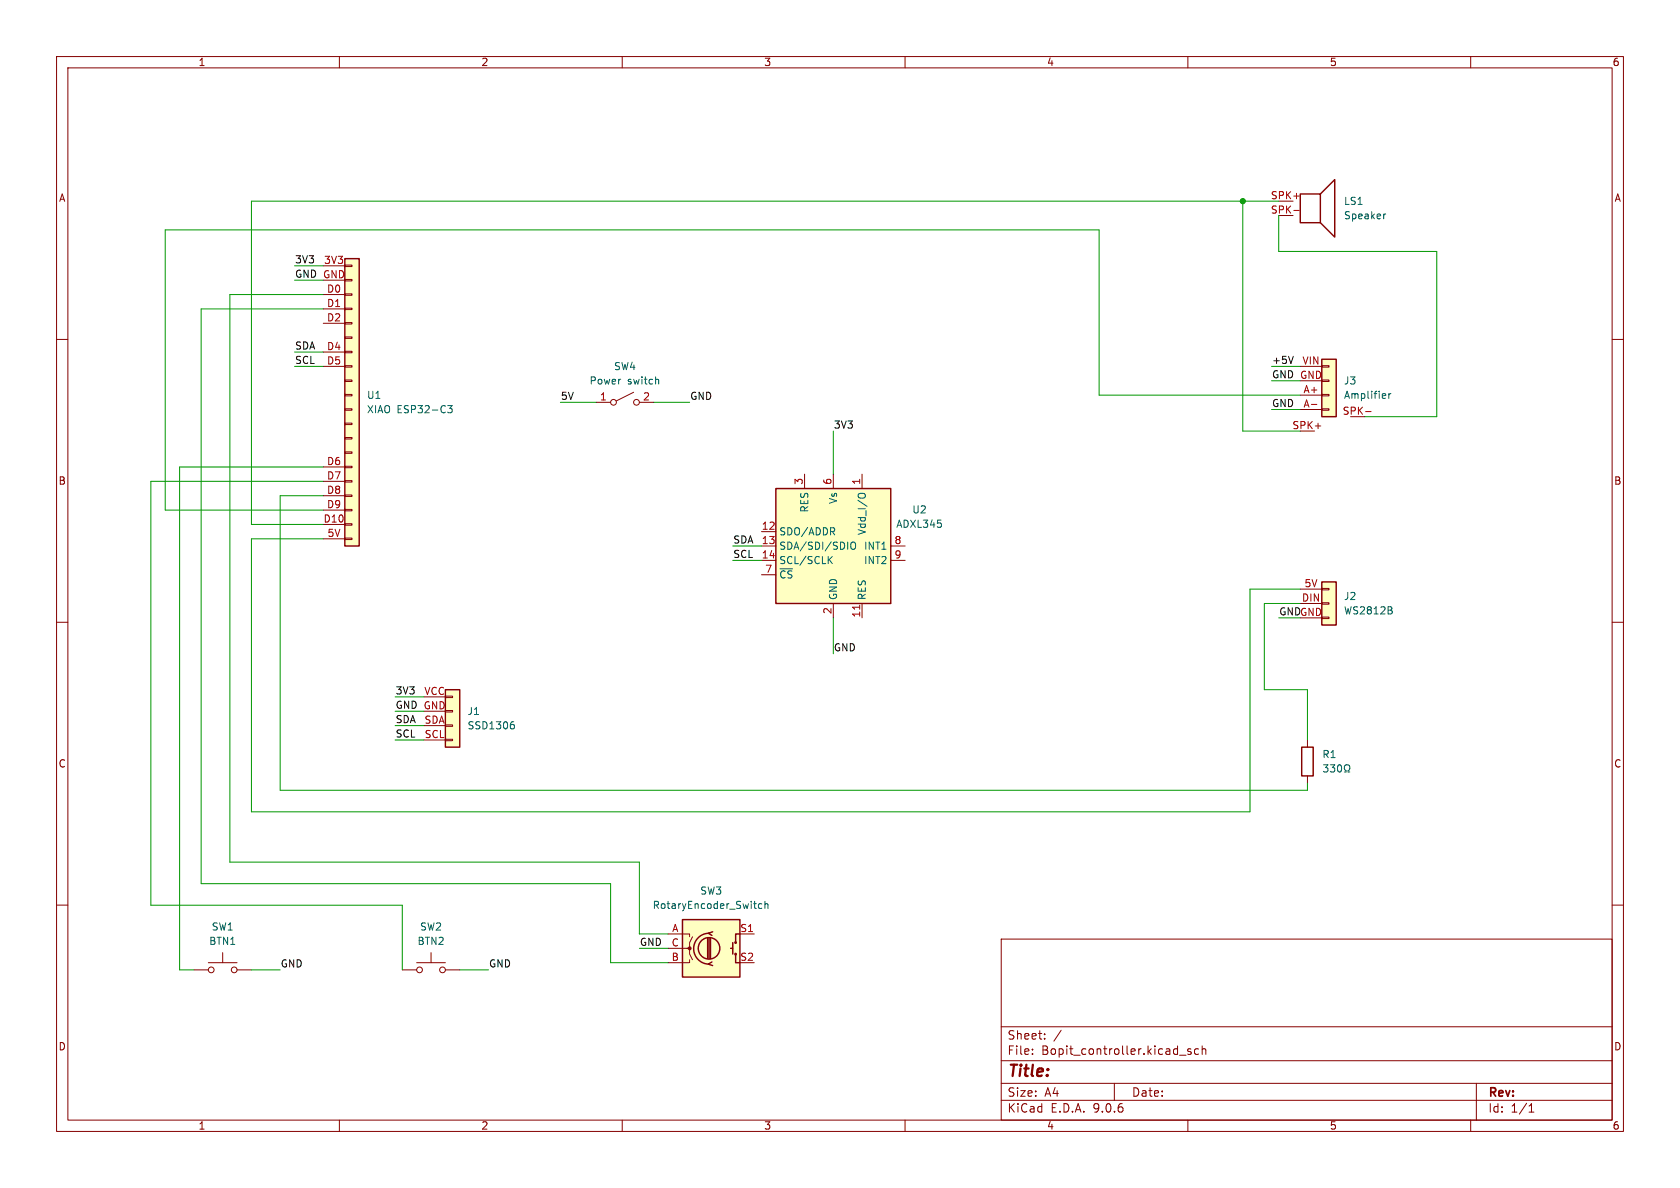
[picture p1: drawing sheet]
<svg xmlns="http://www.w3.org/2000/svg" width="297mm" height="210mm" viewBox="0 0 297 210" stroke-linecap="round" stroke-linejoin="round" font-family="sans-serif">
<g fill="none" stroke="#840000" stroke-width=".18">
<path d="M10 10h277v190h-277zM12 12h273v186h-273zM60 10v2M110 10v2M160 10v2M210 10v2M260 10v2M10 60h2M285 60h2M10 110h2M285 110h2M10 160h2"/>
<path d="M177 166h108v32h-108zM285 160h2M60 198v2M110 198v2M160 198v2M177 194.5h108M177 191.5h108M177 187.5h108M177 181.5h108M182.5 186.3v.1M182.5 185.5v.1M184.7 183.6v.1"/>
<path d="M184.7 182.8v.1M187.6 182.1l-1.3 2M197 191.5v3M208.5 186.5h1.2M210 198v2M210.5 185.5l-.3-.1-.2 .2v.2l.5 .2v.3h-.5M211.9 185.5l-.4-.1-.3 .3v.4l.1 .2h.6M212.5 185.5l.2-.1 .4 .1 .1 .9M212.5 184.9v1.5M260 198v2M261 191.5v6.5M270.3 196.6h.9"/>
<path d="M270.3 195.5l.4-.4v1.5"/>
</g>
<path d="M78.7 121.9h2.6v10.2h-2.6z" fill="#ffffc2"/>
<path d="M78.7 121.9h2.6v10.2h-2.6z" fill="none" stroke="#840000" stroke-width=".25"/>
<path d="M74.9 123.2h3.8M74.9 125.7h3.8M74.9 128.3h3.8M74.9 130.8h3.8M78.7 123.1h1.3v.2h-1.3zM78.7 125.6h1.3v.3h-1.3zM78.7 128.1h1.3v.3h-1.3zM78.7 130.7h1.3v.2h-1.3z" fill="none" stroke="#840000" stroke-width=".18"/>
<path d="M90.5 128.1h.2l.2 .2v.4l-.4 .1M90.6 127.6h.2" fill="none" stroke="#006464" stroke-width=".18"/>
<path d="M137.2 86.4h20.3v20.3h-20.3z" fill="#ffffc2"/>
<path d="M137.2 86.4h20.3v20.3h-20.3z" fill="none" stroke="#840000" stroke-width=".25"/>
<g fill="none" stroke="#840000" stroke-width=".18">
<path d="M105.4 71.1h2.5M112 69.3l-3 1.6M113 71.1h2.6M134.6 94h2.6M134.6 96.5h2.6M134.6 99.1h2.6M142.2 83.8v2.6M147.3 83.8v2.6M152.4 83.8v2.6M157.5 96.5h2.5M157.5 99.1h2.5M134.6 101.6h2.6"/>
<path d="M147.3 106.7v2.5M152.4 106.7v2.5"/>
<circle cx="108.5" cy="71.1" r=".51"/>
<circle cx="112.5" cy="71.1" r=".51"/>
</g>
<path d="M116.3 67l.1 .2v.7M146.6 98.9l.5 .7M147.1 98.4l-.7 .7M147.1 94l.5 .6M147.5 93.4v.4M150.5 96l.2-.2a.43 .43 0 0 1 .6 .5v.4a.42 .42 0 0 1-.5 .4 .42 .42 0 0 1-.4-.4zM151.7 87.8a.43 .43 0 0 1 .4-.6h.5a.43 .43 0 0 1 .4 .6" fill="none" stroke="#006464" stroke-width=".18"/>
<path d="M152 107v.7" fill="none" stroke="#a90000" stroke-width=".18"/>
<path d="M61 45.7h2.5v50.8h-2.5z" fill="#ffffc2"/>
<path d="M61 45.7h2.5v50.8h-2.5z" fill="none" stroke="#840000" stroke-width=".25"/>
<g fill="none" stroke="#840000" stroke-width=".18">
<path d="M57.1 47h3.9M57.1 49.5h3.9M57.1 52.1h3.9M57.1 54.6h3.9M57.1 57.2h3.9M61 46.9h1.2v.2h-1.2zM61 49.4h1.2v.3h-1.2zM61 51.9h1.2v.3h-1.2zM61 54.5h1.2v.2h-1.2zM61 57h1.2v.3h-1.2zM61 59.6h1.2v.2h-1.2zM57.1 62.2h3.9"/>
<path d="M57.1 64.8h3.9M61 62.1h1.2v.3h-1.2zM61 64.6h1.2v.3h-1.2zM61 67.2h1.2v.2h-1.2zM61 69.7h1.2v.3h-1.2zM61 72.3h1.2v.2h-1.2zM61 74.8h1.2v.3h-1.2zM61 77.3h1.2v.3h-1.2zM61 79.9h1.2v.2h-1.2zM57.1 82.6h3.9M57.1 85.1h3.9M57.1 87.6h3.9"/>
<path d="M57.1 90.2h3.9M57.1 92.7h3.9M57.1 95.3h3.9M61 82.4h1.2v.3h-1.2zM61 85h1.2v.2h-1.2zM61 87.5h1.2v.3h-1.2zM61 90h1.2v.3h-1.2zM61 92.6h1.2v.2h-1.2zM61 95.1h1.2v.3h-1.2zM34.3 171.5h2.5M36.8 170.2h5.1M39.4 168.4v1.8"/>
<path d="M41.9 171.5h2.5"/>
<circle cx="37.3" cy="171.5" r=".51"/>
<circle cx="41.4" cy="171.5" r=".51"/>
</g>
<path d="M79.2 71.7h.7l-.4 .5 .4 .1v.5l-.2 .2-.5-.2" fill="none" stroke="#006464" stroke-width=".18"/>
<path d="M120.6 162.6h10.2v10.1h-10.2z" fill="#ffffc2"/>
<g fill="none" stroke="#840000" stroke-width=".25">
<path d="M229.9 34.3h3.5v5.1h-3.5zM233.4 34.3l2.6-2.5v10.1l-2.6-2.5M230.1 132.1h2.1v5.1h-2.1zM120.6 162.6h10.2v10.1h-10.2zM125.1 165.9v3.5M125.3 165a2.73 2.73 0 0 0-2.7 2.7 2.73 2.73 0 0 0 2.7 2.7M125.3 165.9v3.5M125.6 165.9v3.5M125.9 170.1l-.7 .3 .8 .3M126 164.7l-.8 .3 .7 .4M129.2 167.6h.3M129.5 166.6v2.1"/>
<path d="M130 168.7v1.5h.8M130.8 165.1h-.8v1.5"/>
<circle cx="125.3" cy="167.6" r="1.9"/>
<circle cx="130" cy="166.6" r=".13"/>
<circle cx="130" cy="168.7" r=".13"/>
</g>
<g fill="none" stroke="#840000" stroke-width=".18">
<path d="M231.1 130.8v1.3M231.1 137.2v1.2M71.1 171.5h2.6M73.7 170.2h5M76.2 168.4v1.8M78.7 171.5h2.6M118.1 165.1h3.8v.5M118.1 167.6h3.8v1.1l.5 1M121.9 169.7v.5h-3.8M122.4 165.6l-.5 1v1h-.5M130.8 165.1h2.5"/>
<circle cx="74.2" cy="171.5" r=".51"/>
<circle cx="78.2" cy="171.5" r=".51"/>
</g>
<circle cx="121.9" cy="167.6" r=".25" fill="#840000" stroke="#840000" stroke-width=".18"/>
<path d="M245 37.8l-.3 .2M234 135.2h.8l-.5 .5 .4 .1v.5l-.2 .2-.5-.2M235.2 135.2h.8l-.5 .5 .4 .1v.5l-.2 .2-.5-.2M236.6 135.3l.2-.1a.68 .68 0 0 1 .4 .6 .68 .68 0 0 1-.4 .7l-.2-.2-.1-.3zM237.7 136.5h.3v-.3a.54 .54 0 0 1-.3-.7 .54 .54 0 0 1 .7-.2 .58 .58 0 0 1-.1 .9v.3h.3M134.7 159.8h-.4l-.2 .2 .1 .5h.5M135.2 159.9l.2-.1h.3l.1 .8M135.2 159.3v1.3" fill="none" stroke="#006464" stroke-width=".18"/>
<path d="M228.7 37.2h1" fill="none" stroke="#a90000" stroke-width=".18"/>
<path d="M233.7 63.5h2.5v10.2h-2.5z" fill="#ffffc2"/>
<path d="M233.7 63.5h2.5v10.2h-2.5z" fill="none" stroke="#840000" stroke-width=".25"/>
<path d="M229.9 64.8h3.8M229.9 67.3h3.8M229.9 69.9h3.8M229.9 72.4h3.8M233.7 64.6h1.2v.3h-1.2zM233.7 67.2h1.2v.2h-1.2zM233.7 69.7h1.2v.3h-1.2zM233.7 72.3h1.2v.2h-1.2z" fill="none" stroke="#840000" stroke-width=".18"/>
<path d="M231.8 71.5h1M241.4 72.8h1" fill="none" stroke="#a90000" stroke-width=".18"/>
<path d="M245.5 69.6v.8M245.9 69.6l-.4 .2" fill="none" stroke="#006464" stroke-width=".18"/>
<path d="M233.7 102.9h2.5v7.6h-2.5z" fill="#ffffc2"/>
<path d="M233.7 102.9h2.5v7.6h-2.5z" fill="none" stroke="#840000" stroke-width=".25"/>
<path d="M229.9 104.1h3.8M229.9 106.7h3.8M229.9 109.2h3.8M233.7 104h1.2v.3h-1.2zM233.7 106.6h1.2v.2h-1.2zM233.7 109.1h1.2v.2h-1.2z" fill="none" stroke="#840000" stroke-width=".18"/>
<path d="M246 107.9l.1 .2-.1 .4M246 107.4v.3" fill="none" stroke="#006464" stroke-width=".18"/>
<path d="M228.6 63l-.4 1.3" fill="none" stroke="#0f0f0f" stroke-width=".18"/>
<g fill="none" stroke="#009600" stroke-width=".18">
<path d="M219.7 35.6v40.6h10.2M226.1 35.6h-181.7v57.1h12.7M226.1 38.1v6.4h27.9v29.2h-12.7M52.1 49.5h5M52.1 47h5M57.1 52.1h-16.5v100.3h72.4v12.7h5.1M57.1 54.6h-21.5v101.6h72.3v14h10.2M52.1 64.8h5M52.1 62.2h5M99.1 71.1h6.3M115.6 71.1h6.3M147.3 76.2v7.6"/>
<path d="M224.8 64.8h5.1M224.8 67.3h5.1M224.8 72.4h5.1M229.9 69.9h-35.6v-29.3h-165.1v49.6h27.9M57.1 85.1h-30.4v74.9h44.4v11.5M57.1 82.6h-25.4v88.9h2.6M57.1 95.3h-12.7v48.2h176.6v-39.4h8.9M57.1 87.6h-7.6v52.1h181.6v-1.3M129.5 96.5h5.1M129.5 99.1h5.1M147.3 109.2v6.4M226.1 109.2h3.8"/>
<path d="M229.9 106.7h-6.4v15.2h7.6v8.9M69.8 123.2h5.1M69.8 130.8h5.1M69.8 128.3h5.1M69.8 125.7h5.1M44.4 171.5h5.1M81.3 171.5h5.1M113 167.6h5.1"/>
</g>
<circle cx="219.7" cy="35.6" r=".46" fill="#009600" stroke="#009600" stroke-width=".18"/>
<text font-size="2.8" fill="#840000" x="178" y="190.9">Title:</text>
<g font-size="2.1" fill="#840000">
<text x="178" y="184">Sheet:</text>
<text x="178" y="186.7">File:</text>
<text x="184.1" y="186.7">Bopit_controller.kicad_sch</text>
<text x="178" y="196.9">KiCad</text>
<text x="178" y="194.1">Size:</text>
<text x="184.7" y="194.1">A4</text>
<text x="185.7" y="196.9">E.D.A.</text>
<text x="193.3" y="196.9">9.0.6</text>
<text x="200" y="194.1">Date:</text>
<text x="263" y="194.3">Rev:</text>
<text x="263" y="196.9">Id:</text>
<text x="267.1" y="196.9">1/1</text>
</g>
<g font-size="1.8" fill="#840000">
<text x="35" y="11.9">1</text>
<text x="85" y="11.9">2</text>
<text x="135" y="11.9">3</text>
<text x="185" y="11.9">4</text>
<text x="235" y="11.9">5</text>
<text x="285" y="11.9">6</text>
<text x="10.3" y="35.9">A</text>
<text x="285.3" y="35.9">A</text>
<text x="10.3" y="85.9">B</text>
<text x="285.3" y="85.9">B</text>
<text x="10.3" y="135.9">C</text>
<text x="285.3" y="135.9">C</text>
<text x="10.3" y="185.9">D</text>
<text x="285.3" y="185.9">D</text>
<text x="35" y="199.9">1</text>
<text x="85" y="199.9">2</text>
<text x="135" y="199.9">3</text>
<text x="185" y="199.9">4</text>
<text x="235" y="199.9">5</text>
<text x="285" y="199.9">6</text>
</g>
<g font-size="1.8" fill="#a90000">
<text x="224.6" y="35.3">SPK+</text>
<text x="224.6" y="37.8">SPK-</text>
<text x="57.2" y="46.7">3V3</text>
<text x="57.7" y="51.8">D0</text>
<text x="57.7" y="54.4">D1</text>
<text x="57.7" y="56.9">D2</text>
<text x="57.7" y="62">D4</text>
<text x="57.7" y="64.5">D5</text>
<text x="230.2" y="64.5">VIN</text>
<text x="106" y="70.9">1</text>
<text x="113.6" y="70.9">2</text>
<text x="230.3" y="69.6">A+</text>
<text x="228.4" y="75.9">SPK+</text>
<text x="230.3" y="72.1">A-</text>
<text x="237.3" y="73.4">SPK-</text>
<text x="57.7" y="82.3">D6</text>
<text x="57.7" y="84.8">D7</text>
<text x="57.7" y="87.4">D8</text>
<text x="57.7" y="89.9">D9</text>
<text x="142" y="85.8" transform="rotate(-90 142 85.8)">3</text>
<text x="147.1" y="85.8" transform="rotate(-90 147.1 85.8)">6</text>
<text x="152.1" y="85.8" transform="rotate(-90 152.1 85.8)">1</text>
<text x="57.1" y="92.5">D10</text>
<text x="57.8" y="95">5V</text>
<text x="134.6" y="93.7">12</text>
<text x="134.6" y="96.3">13</text>
<text x="134.6" y="98.8">14</text>
<text x="135.2" y="101.3">7</text>
<text x="158" y="96.3">8</text>
<text x="158" y="98.8">9</text>
<text x="230.1" y="106.4">DIN</text>
<text x="230.5" y="103.9">5V</text>
<text x="147.1" y="108.7" transform="rotate(-90 147.1 108.7)">2</text>
<text x="152.1" y="109.3" transform="rotate(-90 152.1 109.3)">11</text>
<text x="74.9" y="122.9">VCC</text>
<text x="74.9" y="128">SDA</text>
<text x="75" y="130.6">SCL</text>
<text x="118.6" y="167.4">C</text>
<text x="118.7" y="164.8">A</text>
<text x="130.8" y="164.8">S1</text>
<text x="118.6" y="169.9">B</text>
<text x="130.8" y="169.9">S2</text>
</g>
<g font-size="1.8" fill="#006464">
<text x="237.5" y="36.4">LS1</text>
<text x="237.5" y="39">Speaker</text>
<text x="108.5" y="65.6">SW4</text>
<text x="64.8" y="70.7">U1</text>
<text x="104.1" y="68.2">Power</text>
<text x="110.9" y="68.2">switch</text>
<text x="237.5" y="68.2">J3</text>
<text x="237.5" y="70.7">Amplifier</text>
<text x="64.8" y="73.3">XIAO ESP32-C3</text>
<text x="148.2" y="89.2" transform="rotate(-90 148.2 89.2)">Vs</text>
<text x="137.7" y="94.8">SDO/ADDR</text>
<text x="143.1" y="90.7" transform="rotate(-90 143.1 90.7)">RES</text>
<text x="153.3" y="94.7" transform="rotate(-90 153.3 94.7)">Vdd_I/O</text>
<text x="158.3" y="93.5">ADXL345</text>
<text x="161.2" y="91">U2</text>
<text x="137.7" y="97.4">SDA/SDI/SDIO</text>
<text x="137.7" y="99.9">SCL/SCLK</text>
<text x="152.7" y="97.4">INT1</text>
<text x="152.7" y="99.9">INT2</text>
<text x="137.7" y="102.5">~{CS}</text>
<text x="148.2" y="106.2" transform="rotate(-90 148.2 106.2)">GND</text>
<text x="153.3" y="106.2" transform="rotate(-90 153.3 106.2)">RES</text>
<text x="237.5" y="106.3">J2</text>
<text x="237.5" y="108.8">WS2812B</text>
<text x="82.6" y="126.6">J1</text>
<text x="82.6" y="129.1">SSD1306</text>
<text x="233.7" y="134.2">R1</text>
<text x="115.3" y="160.9">RotaryEncoder_Switch</text>
<text x="123.7" y="158.3">SW3</text>
<text x="36.9" y="167.2">BTN1</text>
<text x="37.3" y="164.7">SW1</text>
<text x="73.7" y="167.2">BTN2</text>
<text x="74.2" y="164.7">SW2</text>
</g>
<g font-size="1.8" fill="#0f0f0f">
<text x="52.1" y="46.6">3V3</text>
<text x="52.1" y="49.2">GND GND</text>
<text x="52.1" y="61.9">SDA</text>
<text x="52.1" y="64.4">SCL</text>
<text x="224.8" y="64.4">+5V</text>
<text x="99.1" y="70.8">5V</text>
<text x="121.9" y="70.8">GND</text>
<text x="224.8" y="67">GND GND</text>
<text x="147.3" y="75.9">3V3</text>
<text x="224.8" y="72">GND</text>
<text x="129.5" y="96.2">SDA</text>
<text x="129.5" y="98.7">SCL</text>
<text x="226.1" y="108.9">GNDGND</text>
<text x="147.3" y="115.2">GND</text>
<text x="69.8" y="125.4">GND GND</text>
<text x="69.8" y="122.8">3V3</text>
<text x="69.8" y="127.9">SDA</text>
<text x="69.8" y="130.5">SCL</text>
<text x="113" y="167.3">GND</text>
<text x="49.5" y="171.1">GND</text>
<text x="86.4" y="171.1">GND</text>
</g>
</svg>
